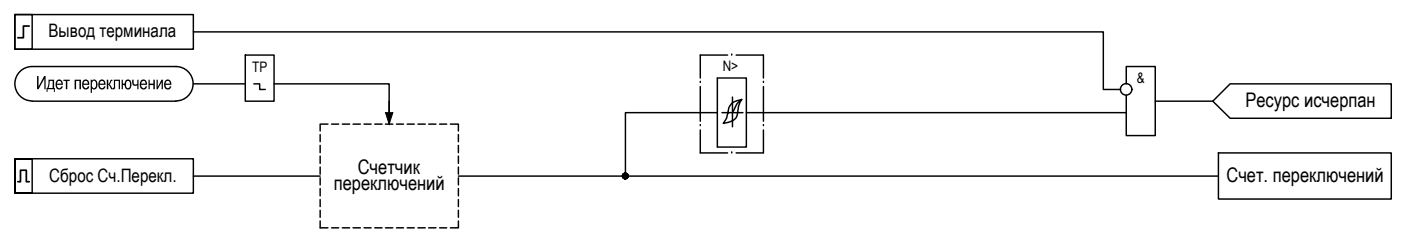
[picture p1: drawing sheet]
<svg xmlns="http://www.w3.org/2000/svg" width="243mm" height="42mm" viewBox="0 0 243 42" stroke-linecap="round" stroke-linejoin="round" font-family="sans-serif">
<!-- layer: 0 -->
<g fill="none" stroke="#000" stroke-width=".25">
<path d="M2.6 2.5h3v6h-3zM2.6 2.5h31v6h-31zM5.6 11.5a2.98 2.98 0 0 0-3 3 2.98 2.98 0 0 0 3 3M5.6 11.5h24.9a2.98 2.98 0 0 1 3 3 2.98 2.98 0 0 1-3 3M5.6 17.6h25M33.6 5.5h158v10h3M33.6 14.5h9M42.6 9.6h5v8h-5zM44.1 14.5h1v1h1M47.6 14.5h20v7M67.6 17.6v2.9M124.5 13.5h5.1v12h-5.1z"/>
<path d="M124.5 19.5h-15.9v11.1M127.2 19.5h1.8M127.2 16.8v5.2M128.8 17.3l-.6 1.1-.1 1.2a1.81 1.81 0 0 1-1.7 1.6l-.8 .2a5.4 5.4 0 0 0 .9-2.7 2.43 2.43 0 0 1 2.3-1.4l-.3 .2a2.38 2.38 0 0 0-1 1.4l-.3 .6h-1.9M129.6 19.5h65.9M195.5 14.5v-3h5.1v12h-5.1v-7M200.6 17.6h10M210.6 17.6l3-3.1h28v6h-28zM2.6 27.5h31v6h-31v-6v6h3v-6zM33.6 30.6h22M55.6 23.4v1.2M55.6 25.2v1.3"/>
<path d="M55.6 27.1v1.2M55.6 29v1.2M55.6 30.8v1.3M55.6 32.7v1.3M55.6 34.6v1.2M55.6 36.5v1.2M55.6 38.3v1.2h1.3M56.9 21.5h-1.3v1.2M57.6 21.5h1.2M57.6 39.5h1.2M59.4 21.5h1.3M59.4 39.5h1.3"/>
<path d="M61.3 21.5h1.3M61.3 39.5h1.3M63.2 21.5h1.2M63.2 39.5h1.2M65.1 21.5h1.2M65.1 39.5h1.2M66.9 21.5h1.3M66.9 39.5h1.3M68.8 21.5h1.3M68.8 39.5h1.3M70.7 21.5h1.2M70.7 39.5h1.2"/>
<path d="M72.6 21.5h1.2M72.6 39.5h1.2M74.4 21.5h1.3M74.4 39.5h1.3M76.3 21.5h1.3M76.3 39.5h1.3M78.2 21.5h1.4v1.2M79.6 38.3v1.2h-1.4M79.6 23.4v1.2M79.6 25.2v1.3M79.6 27.1v1.2M79.6 29v1.2"/>
<path d="M79.6 30.8v1.3M79.6 32.7v1.3M79.6 34.6v1.2M79.6 36.5v1.2M79.6 30.6h131.9M211.5 26.5h30.1v8h-30.1z"/>
<circle cx="195.5" cy="15.5" r=".99"/>
<circle cx="108.6" cy="30.5" r=".49"/>
</g>
<path d="M5.1 4.5h-1v2h-1M3.1 31.5h.5v-2h1v2h.5" fill="none" stroke="#000" stroke-width=".3"/>
<g fill="#000" stroke="#000" stroke-width=".17">
<path d="M66.9 19.5h1.3l-.6 2zM108.5 31h.2zM108.5 30h.1z"/>
<path d="M108.5 31h.1zM108.5 31h.1z"/>
<path d="M108.5 30h.2zM108.5 30h.2z"/>
<path d="M108.5 30h.2zM108.4 30h.3z"/>
<path d="M108.4 30l.4 .1zM108.4 30l.4 .1z"/>
<path d="M108.4 31h.3zM108.4 31h.3z"/>
<path d="M108.4 30.1h.4zM108.3 30.1h.5z"/>
<path d="M108.4 31h.4zM108.4 31h.3z"/>
<path d="M108.3 30.1h.5zM108.3 30.1h.5z"/>
<path d="M108.3 31h.5zM108.3 31h.5z"/>
<path d="M108.3 30.1l.6 .1zM108.3 30.1l.6 .1z"/>
<path d="M108.3 30.9h.5zM108.3 30.9l.5 .1z"/>
<path d="M108.2 30.2h.7zM108.2 30.2h.7z"/>
<path d="M108.2 30.9h.7zM108.2 30.9h.6z"/>
<path d="M108.2 30.2h.8zM108.2 30.2h.8z"/>
<path d="M108.2 30.9h.7zM108.2 30.9h.7z"/>
<path d="M108.2 30.2l.8 .1zM108.2 30.2l.8 .1z"/>
<path d="M108.2 30.3h.8zM108.2 30.3h.8z"/>
<path d="M108.2 30.8h.8zM108.2 30.8h.8z"/>
<path d="M108.2 30.8h.8zM108.2 30.8l.7 .1z"/>
<path d="M108.1 30.3h.9zM108.1 30.3h.9z"/>
<path d="M108.1 30.3l1 .1zM108.1 30.4h1z"/>
<path d="M108.1 30.7l.9 .1zM108.1 30.7l.9 .1z"/>
<path d="M108.1 30.8h.9zM108.1 30.8h.9z"/>
<path d="M108.1 30.4h1zM108.1 30.4h1z"/>
<path d="M108.1 30.4l1 .1zM108.1 30.4l1 .1z"/>
<path d="M108.1 30.5l1 .1zM108.1 30.5l1 .1z"/>
<path d="M108.1 30.6h1zM108.1 30.6h1z"/>
<path d="M108.1 30.6h1zM108.1 30.6h1z"/>
<path d="M108.1 30.6l1 .1zM108.1 30.6l1 .1z"/>
<path d="M108.1 30.7h1zM108.1 30.7h.9z"/>
</g>
<path d="M121.6 14.3h.1M121.6 15v6M126.3 9.6h-4.7v3.9M127 9.6h.1M127.8 9.6h4.7v3.9M132.5 14.3h.1M132.5 15v6M121.6 21.8h.1M121.6 22.5v4h4.7M127 26.5h.1M132.5 21.8h.1M132.5 22.5v4h-4.7" fill="none" stroke="#000" stroke-width=".25"/>
<!-- layer: 0 -->
<g fill="#000">
<path d="M6.4 13.2h.3v1.8l1-1.8h.2v2.3h-.2v-1.8l-1 1.8h-.3zM11 13.8h1.1v.2h-.4v1.5h-.3v-1.5h-.4zM13 13.8h1.1v1.7h-.3v-1.5h-.6v1.5h-.2zM18.5 13.8h.3v.7l.3-.2a.43 .43 0 0 1 .4-.5v.2l-.2 .1-.1 .4a.2 .2 0 0 0-.2 .2 .2 .2 0 0 0 .2 .1l.4 .7h-.3l-.4-.8-.1 .8h-.3zM19.8 13.8h1v1.7h-.2v-1.5h-.6v1a.38 .38 0 0 1-.1 .4 .38 .38 0 0 1-.4 .1v-.2l.3-.2zM22.9 13.8h.3v.3a.41 .41 0 0 0 .1 .5 .41 .41 0 0 0 .5 0v-.8h.2v1.7h-.2v-.7l-.2 .1a.55 .55 0 0 1-.7-.6zM25.8 13.8h.2v.7h.6v-.7h.3v1.7h-.3v-.7h-.6v.7h-.2zM27.2 13.8h.2v1.3l.6-1.3h.3v1.7h-.2v-1.2l-.7 1.2h-.2z"/>
<path d="M8.4 13.8h1l.1 2.1h-.1v-.4h-1.1v.4h-.2v-.6h.1l.2-.5zM8.6 14l-.2 1.3h.7v-1.3z"/>
<path d="M9.8 14l.2-.2h.4l.3 .2 .2 .3v.4h-1l.1 .4a.34 .34 0 0 0 .4 .2 .34 .34 0 0 0 .3-.3h.2v.1l-.3 .4h-.5l-.3-.2-.1-.4zM10.1 14.1l-.2 .4h.8a.39 .39 0 0 0-.2-.4 .39 .39 0 0 0-.4 0z"/>
<path d="M14.4 14l.2-.2h.4l.4 .3 .1 .2v.4h-1v.2a.36 .36 0 0 0 .3 .4 .36 .36 0 0 0 .4-.3l.3 .1-.3 .4h-.5l-.3-.1-.1-.4v-.7zM14.7 14l-.2 .5h.8a.45 .45 0 0 0-.6-.5z"/>
<path d="M15.7 13.8h.3v.2a.57 .57 0 0 1 .7-.1 .57 .57 0 0 1 .2 .7l-.2 .7a.45 .45 0 0 1-.7 0v.8h-.3zM16.2 14l-.2 .3v.5a.37 .37 0 0 0 .2 .4 .37 .37 0 0 0 .4-.1v-.7a.33 .33 0 0 0-.4-.4z"/>
<path d="M17.2 14l.4-.2h.3l.3 .2 .1 .5v.2h-1l.1 .3a.36 .36 0 0 0 .3 .3 .36 .36 0 0 0 .4-.3h.2l-.3 .5h-.5l-.3-.2-.1-.4v-.5zM17.5 14.1l-.2 .4h.8a.39 .39 0 0 0-.2-.4 .39 .39 0 0 0-.4 0z"/>
<path d="M21.1 13.8h.2v.7h.3l.2-.5 .3-.2a.89 .89 0 0 1 .6 1.3 .58 .58 0 0 1-.7 .4 .58 .58 0 0 1-.4-.7h-.3v.7h-.2zM22.1 14l-.2 .3v.7a.34 .34 0 0 0 .5 .2 .34 .34 0 0 0 .2-.4v-.3a.4 .4 0 0 0-.5-.5z"/>
<path d="M24.4 14l.4-.2h.2l.4 .2 .1 .4v.3h-1v.2a.39 .39 0 0 0 .3 .4 .39 .39 0 0 0 .4-.2l.1-.1h.2l-.1 .3-.3 .2h-.4l-.2-.1-.2-.6zM24.8 14l-.3 .5h.8v-.1a.38 .38 0 0 0-.5-.4z"/>
<path d="M28.7 14l.3-.2h.4l.2 .2 .2 .5v.2h-1.1l.1 .3a.36 .36 0 0 0 .3 .3 .36 .36 0 0 0 .4-.3h.3l-.4 .5h-.4l-.4-.2-.1-.9zM28.9 14.1l-.2 .4h.8a.4 .4 0 0 0-.2-.4 .4 .4 0 0 0-.4 0z"/>
</g>
<g font-size="3.5">
<text x="216.2" y="18.6">Ресурс исчерпан</text>
<text x="58" y="33">переключений</text>
<text x="62.1" y="30.1">Счетчик</text>
<text x="212.9" y="31.6">Счет. переключений</text>
</g>
<g font-size="3.2">
<text x="8.4" y="6.5">Вывод терминала</text>
<text x="8.6" y="31.5">Сброс Сч.Перекл.</text>
</g>
<g font-size="2.5">
<text x="43.8" y="12.4">TP</text>
<text x="125.5" y="12.3">N&gt;</text>
<text x="197.4" y="14.4">&amp;</text>
</g>
</svg>
